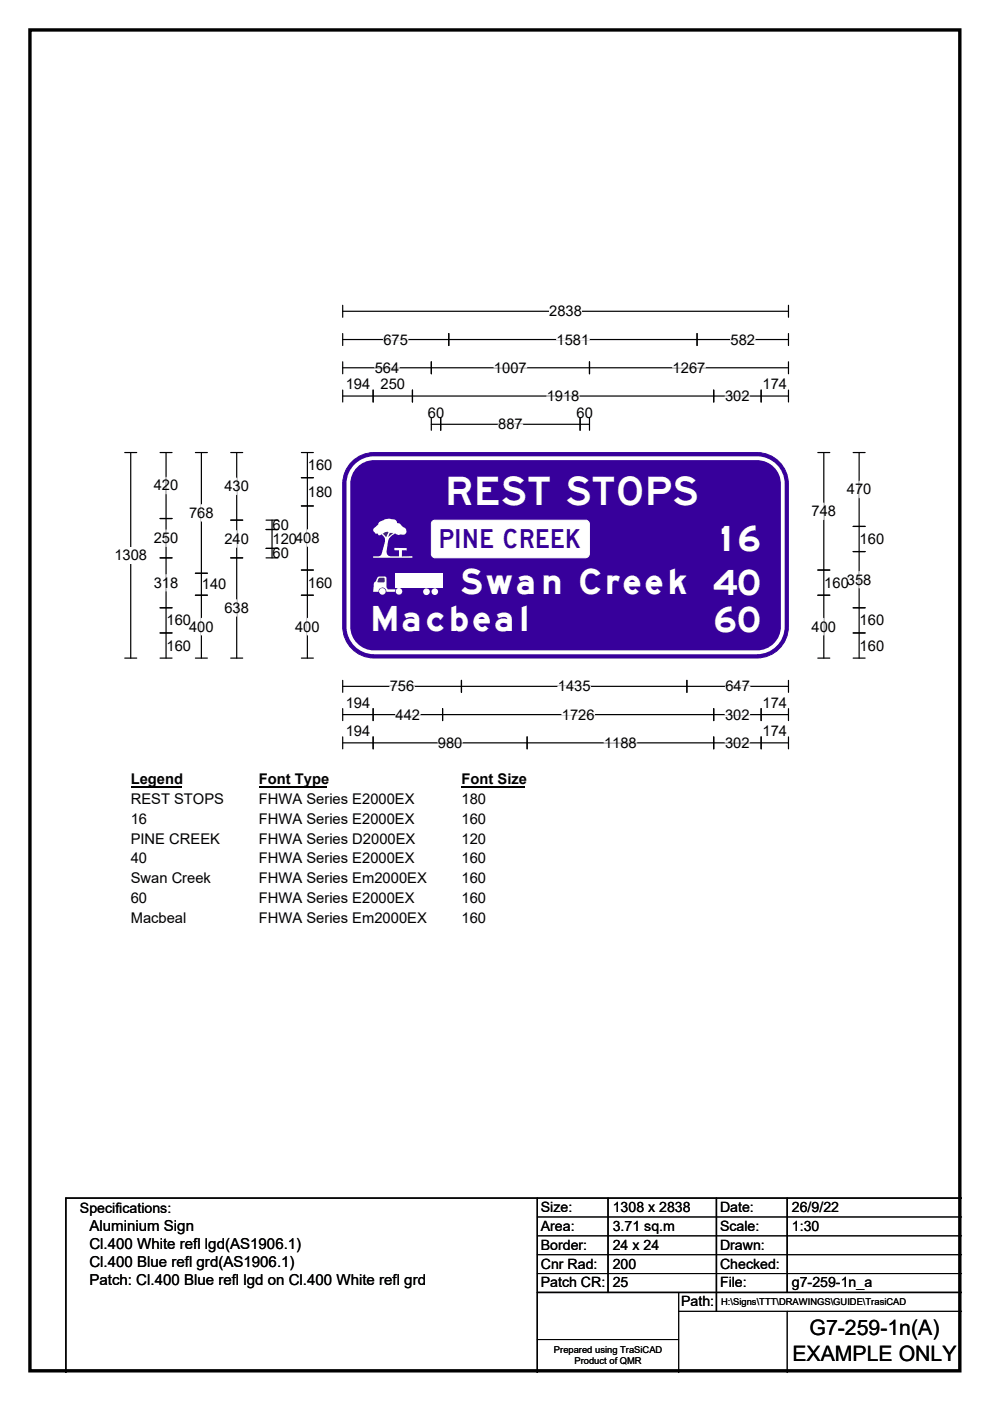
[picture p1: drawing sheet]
<svg xmlns="http://www.w3.org/2000/svg" width="210mm" height="297mm" viewBox="0 0 210 297" stroke-linecap="round" stroke-linejoin="round" font-family="sans-serif">
<path d="M6.3 6.3h197.3v284.3h-197.3z" fill="none" stroke="#000" stroke-width=".72"/>
<path d="M72.7 66h94.5M72.7 64.7v2.6M167.2 64.7v2.6" fill="none" stroke="#000" stroke-width=".25"/>
<path d="M116.5 64.3h6.9v3.5h-6.9z" fill="#fff"/>
<g fill="none" stroke="#000" stroke-width=".25">
<path d="M72.7 72h94.5M72.7 70.7v2.6M72.7 76.7v2.5M72.7 78h94.5M91.5 76.7v2.5M95.2 70.7v2.6M125 76.7v2.5M147.8 70.7v2.6M167.2 70.7v2.6M167.2 76.7v2.5M26.5 95.9h2.5M27.7 95.9v43.6"/>
<path d="M72.7 82.7v2.5M72.7 84h94.5M79.1 82.7v2.5M87.5 82.7v2.5M91.5 88.7v2.5M91.5 90h33.5M93.5 88.7v2.5M123 88.7v2.5M125 88.7v2.5M151.4 82.7v2.5M161.4 82.7v2.5M167.2 82.7v2.5"/>
<path d="M26.5 139.5h2.5M72.7 144.3v2.5M72.7 150.2v2.6M72.7 156.2v2.6M72.7 145.5h94.5M72.7 151.5h94.5M72.7 157.5h94.5M79.1 150.2v2.6M79.1 156.2v2.6M93.9 150.2v2.6M97.9 144.3v2.5M111.8 156.2v2.6"/>
<path d="M145.7 144.3v2.5M151.4 150.2v2.6M151.4 156.2v2.6M161.4 150.2v2.6M161.4 156.2v2.6M167.2 144.3v2.5M167.2 150.2v2.6M167.2 156.2v2.6"/>
</g>
<g fill="none" stroke="#fff" stroke-width=".25">
<path d="M79.5 78h5.2M81.3 72h5.2M104.8 78h6.9M118 72h7M142.7 78h6.9M154.9 72h5.2M105.7 90h5.2M116 84h6.9M153.8 84h5.2M82.7 145.5h5.2M83.9 151.5h5.2M92.9 157.5h5.2"/>
<path d="M118.3 145.5h7M119.2 151.5h6.9M128.1 157.5h7M153.8 151.5h5.2M153.8 157.5h5.2M153.9 145.5h5.2"/>
</g>
<path d="M24.3 116h6.9v3.5h-6.9z" fill="#fff"/>
<g fill="none" stroke="#000" stroke-width=".25">
<path d="M34 95.9h2.5M35.2 95.9v43.6M41.4 95.9h2.6M42.7 95.9v43.6M48.9 95.9h2.6M50.2 95.9v43.6M63.9 95.9h2.6M65.2 95.9v43.6M173.5 95.9h2.5M174.7 95.9v43.6M181 95.9h2.5M182.2 95.9v43.6"/>
<path d="M34 109.9h2.5M34 118.3h2.5M48.9 118.3h2.6M48.9 110.3h2.6M56.4 118.3h2.6M56.4 110.3h2.6M56.4 112.3h2.6M56.4 116.3h2.6M57.7 110.3v8M63.9 101.3h2.6M63.9 107.3h2.6M181 111.6h2.5"/>
<path d="M181 116.9h2.5M34 128.9h2.5M34 134.2h2.5M34 139.5h2.5M41.4 139.5h2.6M41.4 121.5h2.6M41.4 126.2h2.6M48.9 139.5h2.6M63.9 139.5h2.6M63.9 126.2h2.6M63.9 120.9h2.6M173.5 139.5h2.5"/>
<path d="M173.5 126.2h2.5M173.5 120.9h2.5M181 128.9h2.5M181 134.2h2.5M181 139.5h2.5"/>
</g>
<g fill="none" stroke="#fff" stroke-width=".25">
<path d="M35.2 101.2v3.5M35.2 112.4v3.5M42.7 107v3.5M50.2 101.4v3.5M50.2 112.5v3.5M65.2 112.3v3.5M174.7 106.7v3.5M182.2 102v3.5M35.2 121.8v3.5M42.7 131.1v3.5M50.2 127.2v3.4M65.2 131.1v3.5"/>
<path d="M174.7 131.1v3.5M182.2 121.2v3.5"/>
</g>
<path d="M27.7 163.5h10.8v3.5h-10.8z" fill="#fff"/>
<path d="M27.7 166.8h10.8" fill="none" stroke="#000" stroke-width=".32"/>
<path d="M54.9 163.5h14.4v3.5h-14.4z" fill="#fff"/>
<path d="M54.9 166.8h14.4" fill="none" stroke="#000" stroke-width=".32"/>
<path d="M97.9 163.5h13.5v3.5h-13.5z" fill="#fff"/>
<path d="M97.9 166.8h13.5" fill="none" stroke="#000" stroke-width=".32"/>
<g fill="#fff">
<path d="M27.7 167.7h19.7v3.5h-19.7z"/>
<path d="M54.9 167.7h32.9v3.5h-32.9z"/>
<path d="M97.9 167.7h5.2v3.5h-5.2z"/>
<path d="M27.7 171.9h3.5v3.5h-3.5z"/>
<path d="M54.9 171.9h32.9v3.5h-32.9z"/>
<path d="M97.9 171.9h5.2v3.5h-5.2z"/>
<path d="M27.7 176.1h18.9v3.5h-18.9z"/>
<path d="M54.9 176.1h33.1v3.5h-33.1z"/>
<path d="M97.9 176.1h5.2v3.5h-5.2z"/>
<path d="M27.7 180.3h3.5v3.4h-3.5z"/>
<path d="M54.9 180.3h32.9v3.4h-32.9z"/>
<path d="M97.9 180.3h5.2v3.4h-5.2z"/>
<path d="M27.7 184.4h17v3.5h-17z"/>
<path d="M54.9 184.4h35.5v3.5h-35.5z"/>
<path d="M97.9 184.4h5.2v3.5h-5.2z"/>
<path d="M27.7 188.6h3.5v3.5h-3.5z"/>
<path d="M54.9 188.6h32.9v3.5h-32.9z"/>
<path d="M97.9 188.6h5.2v3.5h-5.2z"/>
<path d="M27.7 192.8h11.8v3.5h-11.8z"/>
<path d="M54.9 192.8h35.5v3.5h-35.5z"/>
<path d="M97.9 192.8h5.2v3.5h-5.2z"/>
</g>
<path d="M75 97.6a6.6 6.6 0 0 1 4.3-1.7h81.2a6.7 6.7 0 0 1 6.7 6.7v30.2a6.7 6.7 0 0 1-6.7 6.7h-81.2a6.7 6.7 0 0 1-6.6-6.7v-30.2a6.6 6.6 0 0 1 2.3-5z" fill-rule="evenodd" fill="#37009b" stroke="#37009b" stroke-width=".21"/>
<path d="M75.5 98.7a5.4 5.4 0 0 1 3.8-1.5h81.3a5.5 5.5 0 0 1 5.4 5.4v30.2a5.5 5.5 0 0 1-5.4 5.5h-81.3a5.5 5.5 0 0 1-5.4-5.5v-30.2a5.4 5.4 0 0 1 1.6-3.9z" fill="none" stroke="#fff" stroke-width=".8"/>
<path d="M80.1 122.4l.1-.1 1.5-.1 .2 .1 .1 2.2 .3 .5h1.6l-.1 .5h-1.8a.85 .85 0 0 0-.9-1 .85 .85 0 0 0-.8 1h-1.2l.2-1.9 .4-.3z" fill-rule="evenodd" fill="#fff"/>
<path d="M80.3 122.7l.2-.2 1 .1 .1 .7-.2 .2h-1.2l-.2-.2z" fill-rule="evenodd" fill="#253a86"/>
<g fill="#fff">
<path d="M80.4 110.7l.2-.1a3.3 3.3 0 0 1 2.8-.5l.3 .1a.63 .63 0 0 1 .5 .7 .96 .96 0 0 1 1 .6l.3 .2a.85 .85 0 0 1 .7 1.2 .85 .85 0 0 1-1.3 .4 .8 .8 0 0 1-1.1-.2 2.53 2.53 0 0 0-1.6 2.2l-.2 1.7a.93 .93 0 0 0 .8 1h1.8v-1.3h-.9l-.1-.5h2.7v.5h-1l-.1 1.3 2.3-.1v.4h-8.4v-.3h1.1l.6-.3 .9-2.9a1.45 1.45 0 0 0-.7-1.5l-.4 .2a.39 .39 0 0 1-.5-.4h-.4l-.6-.8 .1-.2 1-.9z" fill-rule="evenodd"/>
<circle cx="81.1" cy="125.4" r=".7"/>
<circle cx="84.6" cy="125.4" r=".7"/>
<circle cx="90.5" cy="125.5" r=".71"/>
<circle cx="92.2" cy="125.4" r=".7"/>
</g>
<path d="M83.7 121.5h10.2v3h-10.2z" fill="#fff"/>
<g fill="#253a86">
<path d="M81.2 113.1h.1a1.03 1.03 0 0 1 1.1-.3l-.5 1.1z" fill-rule="evenodd"/>
<path d="M82.7 113h.8l-1.1 .8z" fill-rule="evenodd"/>
</g>
<path d="M91.7 110.5l.6-.2h31.9a.83 .83 0 0 1 .8 .8v6.3a.85 .85 0 0 1-.8 .9h-31.9a.83 .83 0 0 1-.8-.9v-6.3z" fill-rule="evenodd" fill="#fff" stroke="#fff" stroke-width=".21"/>
<path d="M114 254v37M129 254v20M152 254v24M167 254v20M204 254h-190v37M114 274h90" fill="none" stroke="#000" stroke-width=".3"/>
<path d="M114 258h90M114 262h90M114 266h90M114 270h90M144 278h60M144 274v17M167 278v13M114 284h30" fill="none" stroke="#000" stroke-width=".21"/>
<text font-size="8.3" fill="#fff" x="94.4" y="107.1">REST STOPS</text>
<g font-size="7.4" fill="#fff">
<text x="152.4" y="116.8">16</text>
<text x="97.3" y="125.9">Swan Creek 40</text>
<text x="78.4" y="133.9">Macbeal</text>
<text x="151.2" y="134">60</text>
</g>
<text font-size="5.6" fill="#37009b" x="93" y="116.2">PINE CREEK</text>
<g font-size="4.5">
<text x="171.7" y="283.1">G7-259-1n(A)</text>
<text x="168.1" y="288.6">EXAMPLE ONLY</text>
</g>
<g font-size="3.2">
<text x="19" y="260.9">Aluminium Sign</text>
<text x="19" y="264.7">Cl.400 White refl lgd(AS1906.1)</text>
<text x="19" y="268.6">Cl.400 Blue refl grd(AS1906.1)</text>
<text x="19" y="272.4">Patch: Cl.400 Blue refl lgd on Cl.400 White refl grd</text>
</g>
<g font-size="3.1">
<text x="116.5" y="67.1">2838</text>
<text x="81.3" y="73">675</text>
<text x="118" y="73">1581</text>
<text x="154.9" y="73">582</text>
<text x="73.3" y="82.6">194</text>
<text x="79.5" y="79">564</text>
<text x="80.7" y="82.6">250</text>
<text x="104.8" y="79">1007</text>
<text x="142.7" y="79">1267</text>
<text x="161.7" y="82.6">174</text>
<text x="90.7" y="88.6">60</text>
<text x="116" y="85">1918</text>
<text x="122.3" y="88.6">60</text>
<text x="153.8" y="85">302</text>
<text x="105.7" y="91">887</text>
<text x="65.3" y="99.7">160</text>
<text x="32.6" y="104">420</text>
<text x="47.6" y="104.2">430</text>
<text x="65.3" y="105.3">180</text>
<text x="179.6" y="104.8">470</text>
<text x="40.1" y="109.8">768</text>
<text x="57.8" y="112.3">60</text>
<text x="172.1" y="109.5">748</text>
<text x="24.3" y="118.8">1308</text>
<text x="32.6" y="115.1">250</text>
<text x="47.6" y="115.3">240</text>
<text x="57.8" y="115.3">120408</text>
<text x="57.8" y="118.3">60</text>
<text x="182.3" y="115.3">160</text>
<text x="32.6" y="124.6">318</text>
<text x="42.8" y="124.9">140</text>
<text x="65.3" y="124.6">160</text>
<text x="174.8" y="124.6">160358</text>
<text x="47.6" y="130">638</text>
<text x="35.3" y="132.6">160</text>
<text x="35.3" y="137.9">160</text>
<text x="40.1" y="133.9">400</text>
<text x="62.6" y="133.9">400</text>
<text x="172.1" y="133.9">400</text>
<text x="182.3" y="132.6">160</text>
<text x="182.3" y="137.9">160</text>
<text x="82.7" y="146.6">756</text>
<text x="118.3" y="146.6">1435</text>
<text x="153.9" y="146.6">647</text>
<text x="73.3" y="150.1">194</text>
<text x="83.9" y="152.6">442</text>
<text x="119.2" y="152.6">1726</text>
<text x="153.8" y="152.6">302</text>
<text x="161.7" y="150.1">174</text>
<text x="73.3" y="156.1">194</text>
<text x="92.9" y="158.6">980</text>
<text x="128.1" y="158.6">1188</text>
<text x="153.8" y="158.6">302</text>
<text x="161.7" y="156.1">174</text>
<text x="27.7" y="166.3">Legend</text>
<text x="54.9" y="166.3">Font Type</text>
<text x="97.9" y="166.3">Font Size</text>
<text x="27.7" y="170.5">REST STOPS</text>
<text x="54.9" y="170.5">FHWA Series E2000EX</text>
<text x="97.9" y="170.5">180</text>
<text x="27.7" y="174.7">16</text>
<text x="27.7" y="178.9">PINE CREEK</text>
<text x="54.9" y="174.7">FHWA Series E2000EX</text>
<text x="54.9" y="178.9">FHWA Series D2000EX</text>
<text x="97.9" y="174.7">160</text>
<text x="97.9" y="178.9">120</text>
<text x="27.7" y="183">40</text>
<text x="54.9" y="183">FHWA Series E2000EX</text>
<text x="97.9" y="183">160</text>
<text x="27.7" y="187.2">Swan Creek</text>
<text x="27.7" y="191.4">60</text>
<text x="54.9" y="187.2">FHWA Series Em2000EX</text>
<text x="54.9" y="191.4">FHWA Series E2000EX</text>
<text x="97.9" y="187.2">160</text>
<text x="97.9" y="191.4">160</text>
<text x="27.7" y="195.6">Macbeal</text>
<text x="54.9" y="195.6">FHWA Series Em2000EX</text>
<text x="97.9" y="195.6">160</text>
</g>
<g font-size="3">
<text x="17" y="257.2">Specifications:</text>
<text x="114.7" y="257">Size:</text>
<text x="130" y="257">1308 x 2838</text>
<text x="152.7" y="257">Date:</text>
<text x="168" y="257">26/9/22</text>
<text x="114.7" y="261">Area:</text>
<text x="130" y="261">3.71 sq.m</text>
<text x="152.7" y="261">Scale:</text>
<text x="168" y="261">1:30</text>
<text x="114.7" y="265">Border:</text>
<text x="114.7" y="269">Cnr Rad:</text>
<text x="130" y="265">24 x 24</text>
<text x="130" y="269">200</text>
<text x="152.7" y="265">Drawn:</text>
<text x="152.7" y="269">Checked:</text>
<text x="114.7" y="273">Patch CR:</text>
<text x="130" y="273">25</text>
<text x="152.7" y="273">File:</text>
<text x="168" y="273">g7-259-1n_a</text>
<text x="144.5" y="277">Path:</text>
</g>
<g font-size="2">
<text x="153" y="276.6">H:\Signs\TTT\DRAWINGS\GUIDE\TrasiCAD</text>
<text x="117.5" y="286.8">Prepared using TraSiCAD</text>
<text x="121.9" y="289.2">Product of QMR</text>
</g>
</svg>
